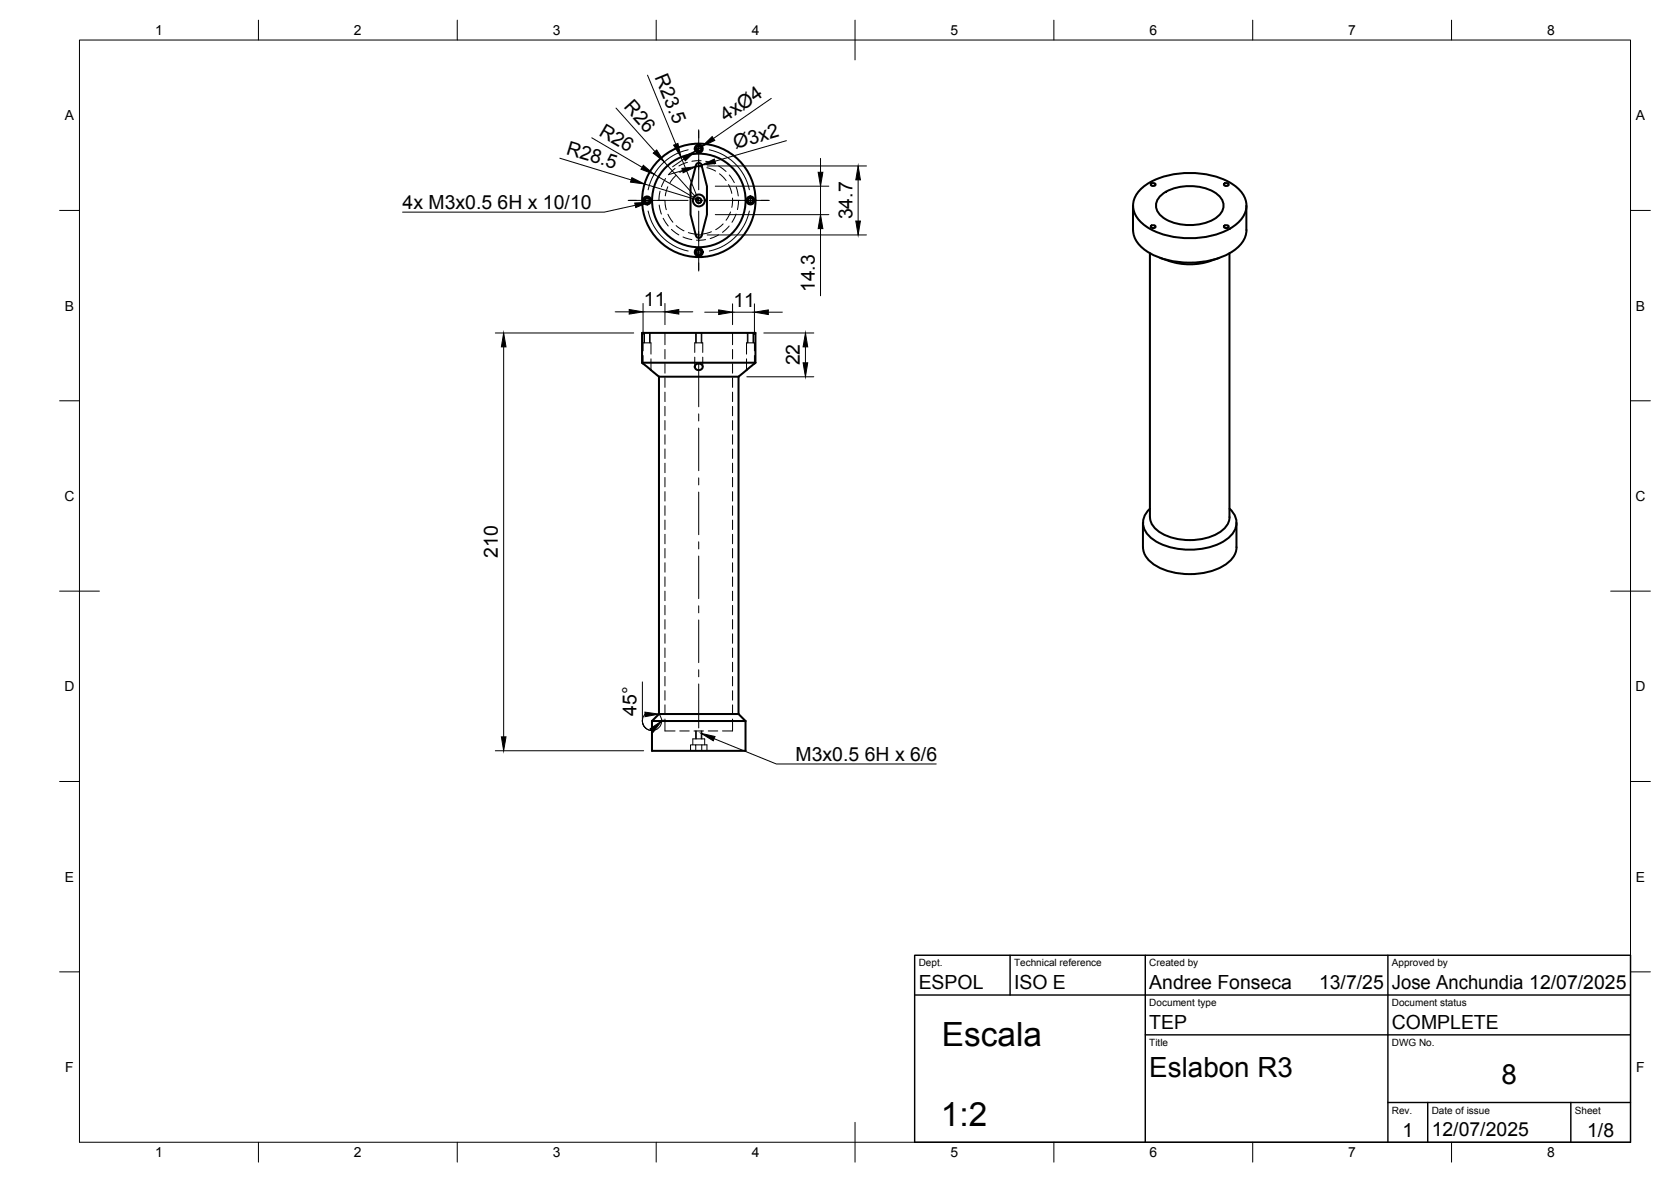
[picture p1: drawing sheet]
<svg xmlns="http://www.w3.org/2000/svg" width="420mm" height="297mm" viewBox="0 0 420 297" stroke-linecap="round" stroke-linejoin="round" font-family="sans-serif">
<!-- layer: Hidden -->
<g fill="none" stroke="#000" stroke-width=".25">
<path d="M165.8 51.5l.5 2.3M166 48.1l-.3 2.3M166.8 54.8l1.2 2M167.2 50.4l.3 2.3M167.3 44.9l-1 2M167.9 46.9l-.6 2.3M167.9 53.8l1.3 2M168.8 57.6l1.9 1.4M169.7 42.3l-1.7 1.6M170 44.1l-1.5 1.8M170 56.7l2 1.3M171.7 59.5l2.2 .7"/>
<path d="M172.8 40.8l-2.1 .9M173.1 42.3l-2.2 1M173.1 58.4l2.3 .5M176.3 40.4l-2.3 .1M176.6 41.9l-2.4 .1M177.4 40.5l2.3 .7M177.7 42.1l2.2 .9M178.9 58.2l-2.3 .6M180.7 59l-2.1 1M180.7 41.7l1.9 1.4M180.9 43.7l1.7 1.7M181.8 56.3l-1.8 1.4"/>
<path d="M183.2 46.4l.8 2.2M183.3 56.8l-1.6 1.6M183.4 44l1.2 1.9M183.7 53.3l-1.1 2.1M184.2 49.8l-.2 2.3M185.1 53.8l-1.1 2.1M185.1 47l.5 2.2M185.7 50.4l-.3 2.3M177.4 60.2l-2.3 .2M161.7 88.2v-2h2v2.8M161.7 89.4v2M162.1 83.7v2.5"/>
<path d="M163.3 83.7v2.5M163.7 90.2v2.8M167.2 83.7v2.9M167.2 87.8v2.4M167.2 91.4v2.4M167.2 95v2.4M167.2 98.5v2.4M174.7 88.6v-2.4h2v2.4M174.7 89.8v2.4M175.1 83.7v2.5M176.3 83.7v2.5M176.7 89.8v2.4"/>
<path d="M184.2 83.7v2.9M184.2 87.8v2.4M184.2 91.4v2.4M184.2 95v2.4M184.2 98.5v2.4M187.7 90.2v2.8M188.1 83.7v2.5M189.3 83.7v2.5M189.7 88.2v-2h-2v2.8M189.7 89.4v2M167.2 102.1v2.4M167.2 105.7v2.4"/>
<path d="M167.2 109.2v2.4M167.2 112.8v2.4M167.2 116.4v2.4M167.2 120v2.4M184.2 102.1v2.4M184.2 105.7v2.4M184.2 109.2v2.4M184.2 112.8v2.4M184.2 116.4v2.4M184.2 120v2.4M167.2 123.6v2.3M167.2 127.1v2.4"/>
<path d="M167.2 130.7v2.4M167.2 134.3v2.4M167.2 137.8v2.4M184.2 123.6v2.3M184.2 127.1v2.4M184.2 130.7v2.4M184.2 134.3v2.4M184.2 137.8v2.4M167.2 141.4v2.4M167.2 145v2.4M167.2 148.6v2.3M167.2 152.1v2.4"/>
<path d="M167.2 155.7v2.4M167.2 159.3v2.4M184.2 141.4v2.4M184.2 145v2.4M184.2 148.6v2.3M184.2 152.1v2.4M184.2 155.7v2.4M184.2 159.3v2.4M167.2 162.8v2.4M167.2 166.4v2.4M167.2 170v2.4M167.2 173.6v2.3"/>
<path d="M167.2 177.1v2.4M184.2 162.8v2.4M184.2 166.4v2.4M184.2 170v2.4M184.2 173.6v2.3M184.2 177.1v2.4M167.2 180.7v3h2.5M170.9 183.7h2.4M173.6 188.7v-1.5h1.3v1.5M174.2 187.2v-1.5h3v1.5M174.5 183.7h2.4M174.9 187.2h1.5"/>
<path d="M175.1 183.7v2M176.3 183.7v2M176.4 188.7v-1.5h1.4v1.5M178.1 183.7h2.4M184.2 180.7v3h-2.5"/>
</g>
<!-- layer: Visible -->
<g fill="none" stroke="#000" stroke-width=".51">
<path d="M175.2 41.2a.75 .75 0 0 1 .8-.2 .75 .75 0 0 1 .5 .7l1.3 5.1v7.1l-1.4 5.1a.75 .75 0 0 1-.7 .8 .75 .75 0 0 1-.8-.8l-1.3-5.1v-7.1zM284.9 51.7v6.1a7.8 7.8 0 0 0 5.3 6.4 22.1 22.1 0 0 0 20.1-1.3 6.5 6.5 0 0 0 3.1-5.1v-6.1M286.9 47.5a19.1 19.1 0 0 1 14.4-3.9 16.1 16.1 0 0 1 10.9 4.8 5.3 5.3 0 0 1-.8 7.5 19.1 19.1 0 0 1-14.4 3.9 16.1 16.1 0 0 1-10.9-4.8 5.3 5.3 0 0 1 .8-7.5zM289.5 56.7a.68 .68 0 0 1 1.1 .3 .68 .68 0 0 1-.7 .3 .68 .68 0 0 1-.6-.4zM289.5 46.1a.68 .68 0 0 1 1.1 .4 .68 .68 0 0 1-.7 .3 .68 .68 0 0 1-.6-.5zM291.6 49.5a12 12 0 0 1 11.6-2.2 6.1 6.1 0 0 1 4.4 3.6 3.9 3.9 0 0 1-2.4 4.2 12.9 12.9 0 0 1-12.9-.6 3.3 3.3 0 0 1-.7-5zM307.9 46.1a.68 .68 0 0 1 1 .4 .68 .68 0 0 1-.6 .3 .68 .68 0 0 1-.6-.5zM307.9 56.7a.68 .68 0 0 1 1 .3 .68 .68 0 0 1-.6 .3 .68 .68 0 0 1-.6-.4zM289.1 63.7v66.3M291.7 64.8a17.5 17.5 0 0 0 12.7 .8M306.6 64.8l-2.3 .8M309.1 63.7v66.3"/>
<path d="M161.4 91.2l4.3 3.5M161.4 91.2h28.5M161.4 91.2v-7.5h28.5v7.5M165.7 94.7h20M165.7 94.7v84.7M174.9 91.7a.92 .92 0 0 1 1.3-.2 .92 .92 0 0 1 .2 1.3 .93 .93 0 0 1-1.3 .1 .93 .93 0 0 1-.2-1.2zM185.7 94.7v84.7M189.9 91.2l-4.2 3.5M287.4 131.4v6.1a6.8 6.8 0 0 0 5 5.6 18.4 18.4 0 0 0 15.5-1.1 5.6 5.6 0 0 0 3-4.5v-6.1M289.2 127.8a4.5 4.5 0 0 0 .3 7.4 17.6 17.6 0 0 0 15.1 2.2 8 8 0 0 0 6.3-5.4 4.6 4.6 0 0 0-1.7-4.2M289.2 130a5.4 5.4 0 0 0 3.8 4.5 15.4 15.4 0 0 0 14.1-1 4.7 4.7 0 0 0 2.1-3.5M165.7 179.4h20"/>
<path d="M165.7 179.4l-1.8 1.8M185.7 179.4l1.8 1.8M163.9 181.2h23.6M163.9 181.2v7.5h23.6v-7.5"/>
<circle cx="175.7" cy="37.4" r="1.01"/>
<circle cx="175.7" cy="37.4" r=".62"/>
<circle cx="162.7" cy="50.4" r=".62"/>
<circle cx="162.7" cy="50.4" r="1.01"/>
<circle cx="175.7" cy="50.4" r="14.3"/>
<circle cx="175.7" cy="50.4" r="11.8"/>
<circle cx="175.7" cy="50.4" r="1.49"/>
<circle cx="175.7" cy="50.4" r=".62"/>
<circle cx="188.7" cy="50.4" r="1.01"/>
<circle cx="188.7" cy="50.4" r=".62"/>
<circle cx="175.7" cy="63.4" r="1.01"/>
<circle cx="175.7" cy="63.4" r=".62"/>
</g>
<!-- layer: Hidden Narrow -->
<path d="M161.9 83.7v2.5M163.5 83.7v2.5M174.9 83.7v2.5M176.5 83.7v2.5M187.9 83.7v2.5M189.5 83.7v2.5M174.9 183.7v2M176.5 183.7v2" fill="none" stroke="#000" stroke-width=".25"/>
<!-- layer: Visible Narrow -->
<path d="M175.8 36.6a.77 .77 0 0 1 .7 .9 .77 .77 0 0 1-.9 .6 .77 .77 0 0 1-.6-.9M162.8 49.6a.77 .77 0 0 1 .7 .9 .77 .77 0 0 1-.9 .6 .77 .77 0 0 1-.7-.9M175.6 49.6a.77 .77 0 0 0-.6 .9 .77 .77 0 0 0 .8 .6 .77 .77 0 0 0 .7-.9M188.8 49.6a.77 .77 0 0 1 .7 .9 .77 .77 0 0 1-.9 .6 .77 .77 0 0 1-.6-.9M175.8 62.6a.77 .77 0 0 1 .7 .9 .77 .77 0 0 1-.9 .6 .77 .77 0 0 1-.6-.9" fill="none" stroke="#000" stroke-width=".25"/>
<!-- layer: BORDER -->
<g fill="none" stroke="#000" stroke-width=".25">
<path d="M20 10.1h390v276.9h-390zM65 5.1v5M115 5.1v5M165 5.1v5M215 5.1v10M265 5.1v5M315 5.1v5M365 5.1v5M15 52.9h5M410 52.9h5M15 100.7h5M410 100.7h5"/>
<path d="M15 148.6h10M405 148.6h10M15 196.4h5M410 196.4h5M15 244.2h5M410 244.2h5M65 287v5M115 287v5M165 287v5M215 282.1v9.9M265 287v5M315 287v5"/>
<path d="M365 287v5"/>
</g>
<!-- layer: TITLEBLOCK -->
<path d="M230 240.1h180v46.9h-180zM230 250h180M254 240.1v9.9M288 240.1v46.9M349 240.1v46.9M288 260.1h122M349 277.1h61M359 277.1v9.9M395 277.1v9.9" fill="none" stroke="#000" stroke-width=".36"/>
<!-- layer: FD_Dimensions -->
<g fill="none" stroke="#000" stroke-width=".25">
<path d="M162.8 18.9l7.1 17.3M140.8 39.8l17.9 5.4M148.8 34.6l12.7 7.4M154.9 27.2l9.8 10.9M171.2 39.5l4.5 10.9M172 39.9l-2.9 2M176.5 36.8l-1.6 1.1M193.9 24.7l-14.5 10.1M197.7 35.4l-17.9 5.1M206.3 39.8v3.5M162.1 46.2l13.6 4.2M164.5 43.8l11.2 6.6"/>
<path d="M167 40.7l8.7 9.7M171.6 42.9l-3.3 .9M176.4 41.5l-1.4 .4M177.8 59h40.1M177.8 41.7h40.1M179.9 46.8h28.5M179.9 53.9h28.5M206.3 46.8v7.1M206.3 57.5v16.8M215.8 45.2v10.3M154.7 78.4h3.5M161.7 76.3v7.8"/>
<path d="M161.7 78.4h5.5M167.2 76.3v5.3M170.7 78.4h3.5M177.2 78.5h3.5M184.2 76.4v5.2M184.2 78.5h5.5M189.7 76.4v7.7M193.2 78.5h3.5M124.5 83.7h34.8M126.6 87.2v98M187.8 94.7h16.8M192 83.7h12.6"/>
<path d="M202.5 87.2v4M161.5 171.4v9.8a2.42 2.42 0 0 0 3.4 2.2 2.42 2.42 0 0 0 .8-4M162.2 179.5a2.42 2.42 0 0 0 .2 3.5M124.5 188.7h37.3M161.5 181a2.42 2.42 0 0 0 2.3 2.6"/>
</g>
<g fill="#000" stroke="#000" stroke-width=".25">
<path d="M164.3 38.5l.8-.8 1.9 3zM169.4 36.5l1.1-.5 .7 3.5zM171.7 39.5l3.2-1.6-2.6 2.5zM176.5 36.8l2.6-2.5 .6 1zM176.4 41.5l3.2-1.5 .3 1.1zM158.9 44.6l3.2 1.6-3.6-.4zM161.8 41.5l2.7 2.3-3.3-1.3zM171.4 42.3l3.6-.4-3.2 1.5zM205.7 43.3h1.2l-.6 3.5zM206.3 53.9l.6 3.6h-1.2zM215.2 55.5h1.1l-.5 3.5zM215.8 41.7l.5 3.5h-1.1z"/>
<path d="M158.2 77.8l3.5 .6-3.5 .5zM167.2 78.4l3.5-.6v1.1zM180.7 77.9l3.5 .6-3.5 .5zM189.7 78.5l3.5-.6v1.1zM126.6 83.7l.6 3.5h-1.1zM202.5 83.7l.6 3.5h-1.2zM201.9 91.2h1.2l-.6 3.5zM162.2 179l3.5 .5-3.5 .6zM126.1 185.2h1.1l-.6 3.5zM163.4 183.2l3-2-2.1 2.8z"/>
</g>
<!-- layer: Smart Centers -->
<g fill="none" stroke="#000" stroke-width=".25">
<path d="M173 37.6a13 13 0 0 0-10 10.1M175.7 32.6v15.1M176.6 37.4h-1.8M178.4 37.6a13 13 0 0 1 10 10.1M157.9 50.4h15.1M162.7 49.5v1.7M163 53a13 13 0 0 0 10 10.1M174.8 50.4h1.8M174.8 41.7h1.8M174.8 59h1.8M175.7 49.5v1.8M175.7 53.1v15"/>
<path d="M178.4 50.4h15M188.4 53a13 13 0 0 1-10 10.1M188.7 49.5v1.7M176.6 63.3h-1.8M175.7 91.2v11M175.7 104v1.8M175.7 107.6v10.7M175.7 120.1v1.8M175.7 123.7v10.7M175.7 136.2v1.8M175.7 139.7v10.7M175.7 152.2v1.8"/>
<path d="M175.7 155.8v10.7M175.7 168.3v1.8M175.7 171.9v11"/>
</g>
<!-- layer: Hole Notes -->
<path d="M159.6 51l3.5-.2-3.2 1.4zM176.3 184.3l3.5 .8-.5 1.1z" fill="#000" stroke="#000" stroke-width=".25"/>
<path d="M159.7 51.6l-7.7 1.7h-50.8M179.6 185.6l15.6 6.4h40.2" fill="none" stroke="#000" stroke-width=".25"/>
<g font-size="8.4">
<text x="236.8" y="263">Escala</text>
<text x="236.6" y="283">1:2</text>
</g>
<g font-size="7">
<text x="289" y="270.6">Eslabon R3</text>
<text x="377.5" y="272.3">8</text>
</g>
<g font-size="4.9">
<text x="164.5" y="19.3" transform="rotate(68 164.5 19.3)">R23.5</text>
<text x="156.7" y="27" transform="rotate(48 156.7 27)">R26</text>
<text x="150.4" y="33.9" transform="rotate(30 150.4 33.9)">R26</text>
<text x="182.5" y="30.8" transform="rotate(-35 182.5 30.8)">4xØ4</text>
<text x="142.2" y="38.7" transform="rotate(17 142.2 38.7)">R28.5</text>
<text x="185" y="37.4" transform="rotate(-16 185 37.4)">Ø3x2</text>
<text x="101.2" y="52.6">4x M3x0.5</text>
<text x="125.1" y="52.6">6H x 10/10</text>
<text x="214.3" y="55.1" transform="rotate(-90 214.3 55.1)">34.7</text>
<text x="161.9" y="77">11</text>
<text x="184.4" y="77.1">11</text>
<text x="204.9" y="73.5" transform="rotate(-90 204.9 73.5)">14.3</text>
<text x="201.1" y="91.8" transform="rotate(-90 201.1 91.8)">22</text>
<text x="125.2" y="140.2" transform="rotate(-90 125.2 140.2)">210</text>
<text x="160.1" y="179.8" transform="rotate(-90 160.1 179.8)">45°</text>
<text x="200" y="191.3">M3x0.5</text>
<text x="217.4" y="191.3">6H x 6/6</text>
<text x="231" y="248.5">ESPOL</text>
<text x="255" y="248.5">ISO E</text>
<text x="289" y="248.5">Andree Fonseca</text>
<text x="331.7" y="248.5">13/7/25</text>
<text x="350" y="248.5">Jose Anchundia 12/07/2025</text>
<text x="289" y="258.6">TEP</text>
<text x="350" y="258.6">COMPLETE</text>
<text x="352.6" y="285.7">1</text>
<text x="360" y="285.5">12/07/2025</text>
<text x="399.1" y="285.7">1/8</text>
</g>
<g font-size="3.5">
<text x="39" y="8.8">1</text>
<text x="89" y="8.8">2</text>
<text x="139" y="8.8">3</text>
<text x="189" y="8.8">4</text>
<text x="239" y="8.8">5</text>
<text x="289" y="8.8">6</text>
<text x="339" y="8.8">7</text>
<text x="389" y="8.8">8</text>
<text x="16.3" y="30.2">A</text>
<text x="411.3" y="30.2">A</text>
<text x="16.3" y="78">B</text>
<text x="411.3" y="78">B</text>
<text x="16.2" y="125.9">C</text>
<text x="411.2" y="125.9">C</text>
<text x="16.2" y="173.7">D</text>
<text x="411.2" y="173.7">D</text>
<text x="16.3" y="221.6">E</text>
<text x="411.3" y="221.6">E</text>
<text x="16.4" y="269.4">F</text>
<text x="411.4" y="269.4">F</text>
<text x="39" y="290.8">1</text>
<text x="89" y="290.8">2</text>
<text x="139" y="290.8">3</text>
<text x="189" y="290.8">4</text>
<text x="239" y="290.8">5</text>
<text x="289" y="290.8">6</text>
<text x="339" y="290.8">7</text>
<text x="389" y="290.8">8</text>
</g>
<g font-size="2.5">
<text x="231" y="242.9">Dept.</text>
<text x="255" y="242.9">Technical reference</text>
<text x="289" y="242.9">Created by</text>
<text x="350" y="242.9">Approved by</text>
<text x="289" y="252.8">Document type</text>
<text x="350" y="252.8">Document status</text>
<text x="289" y="262.9">Title</text>
<text x="350" y="262.9">DWG No.</text>
<text x="350" y="279.9">Rev.</text>
<text x="360" y="279.9">Date of issue</text>
<text x="396" y="279.9">Sheet</text>
</g>
</svg>
